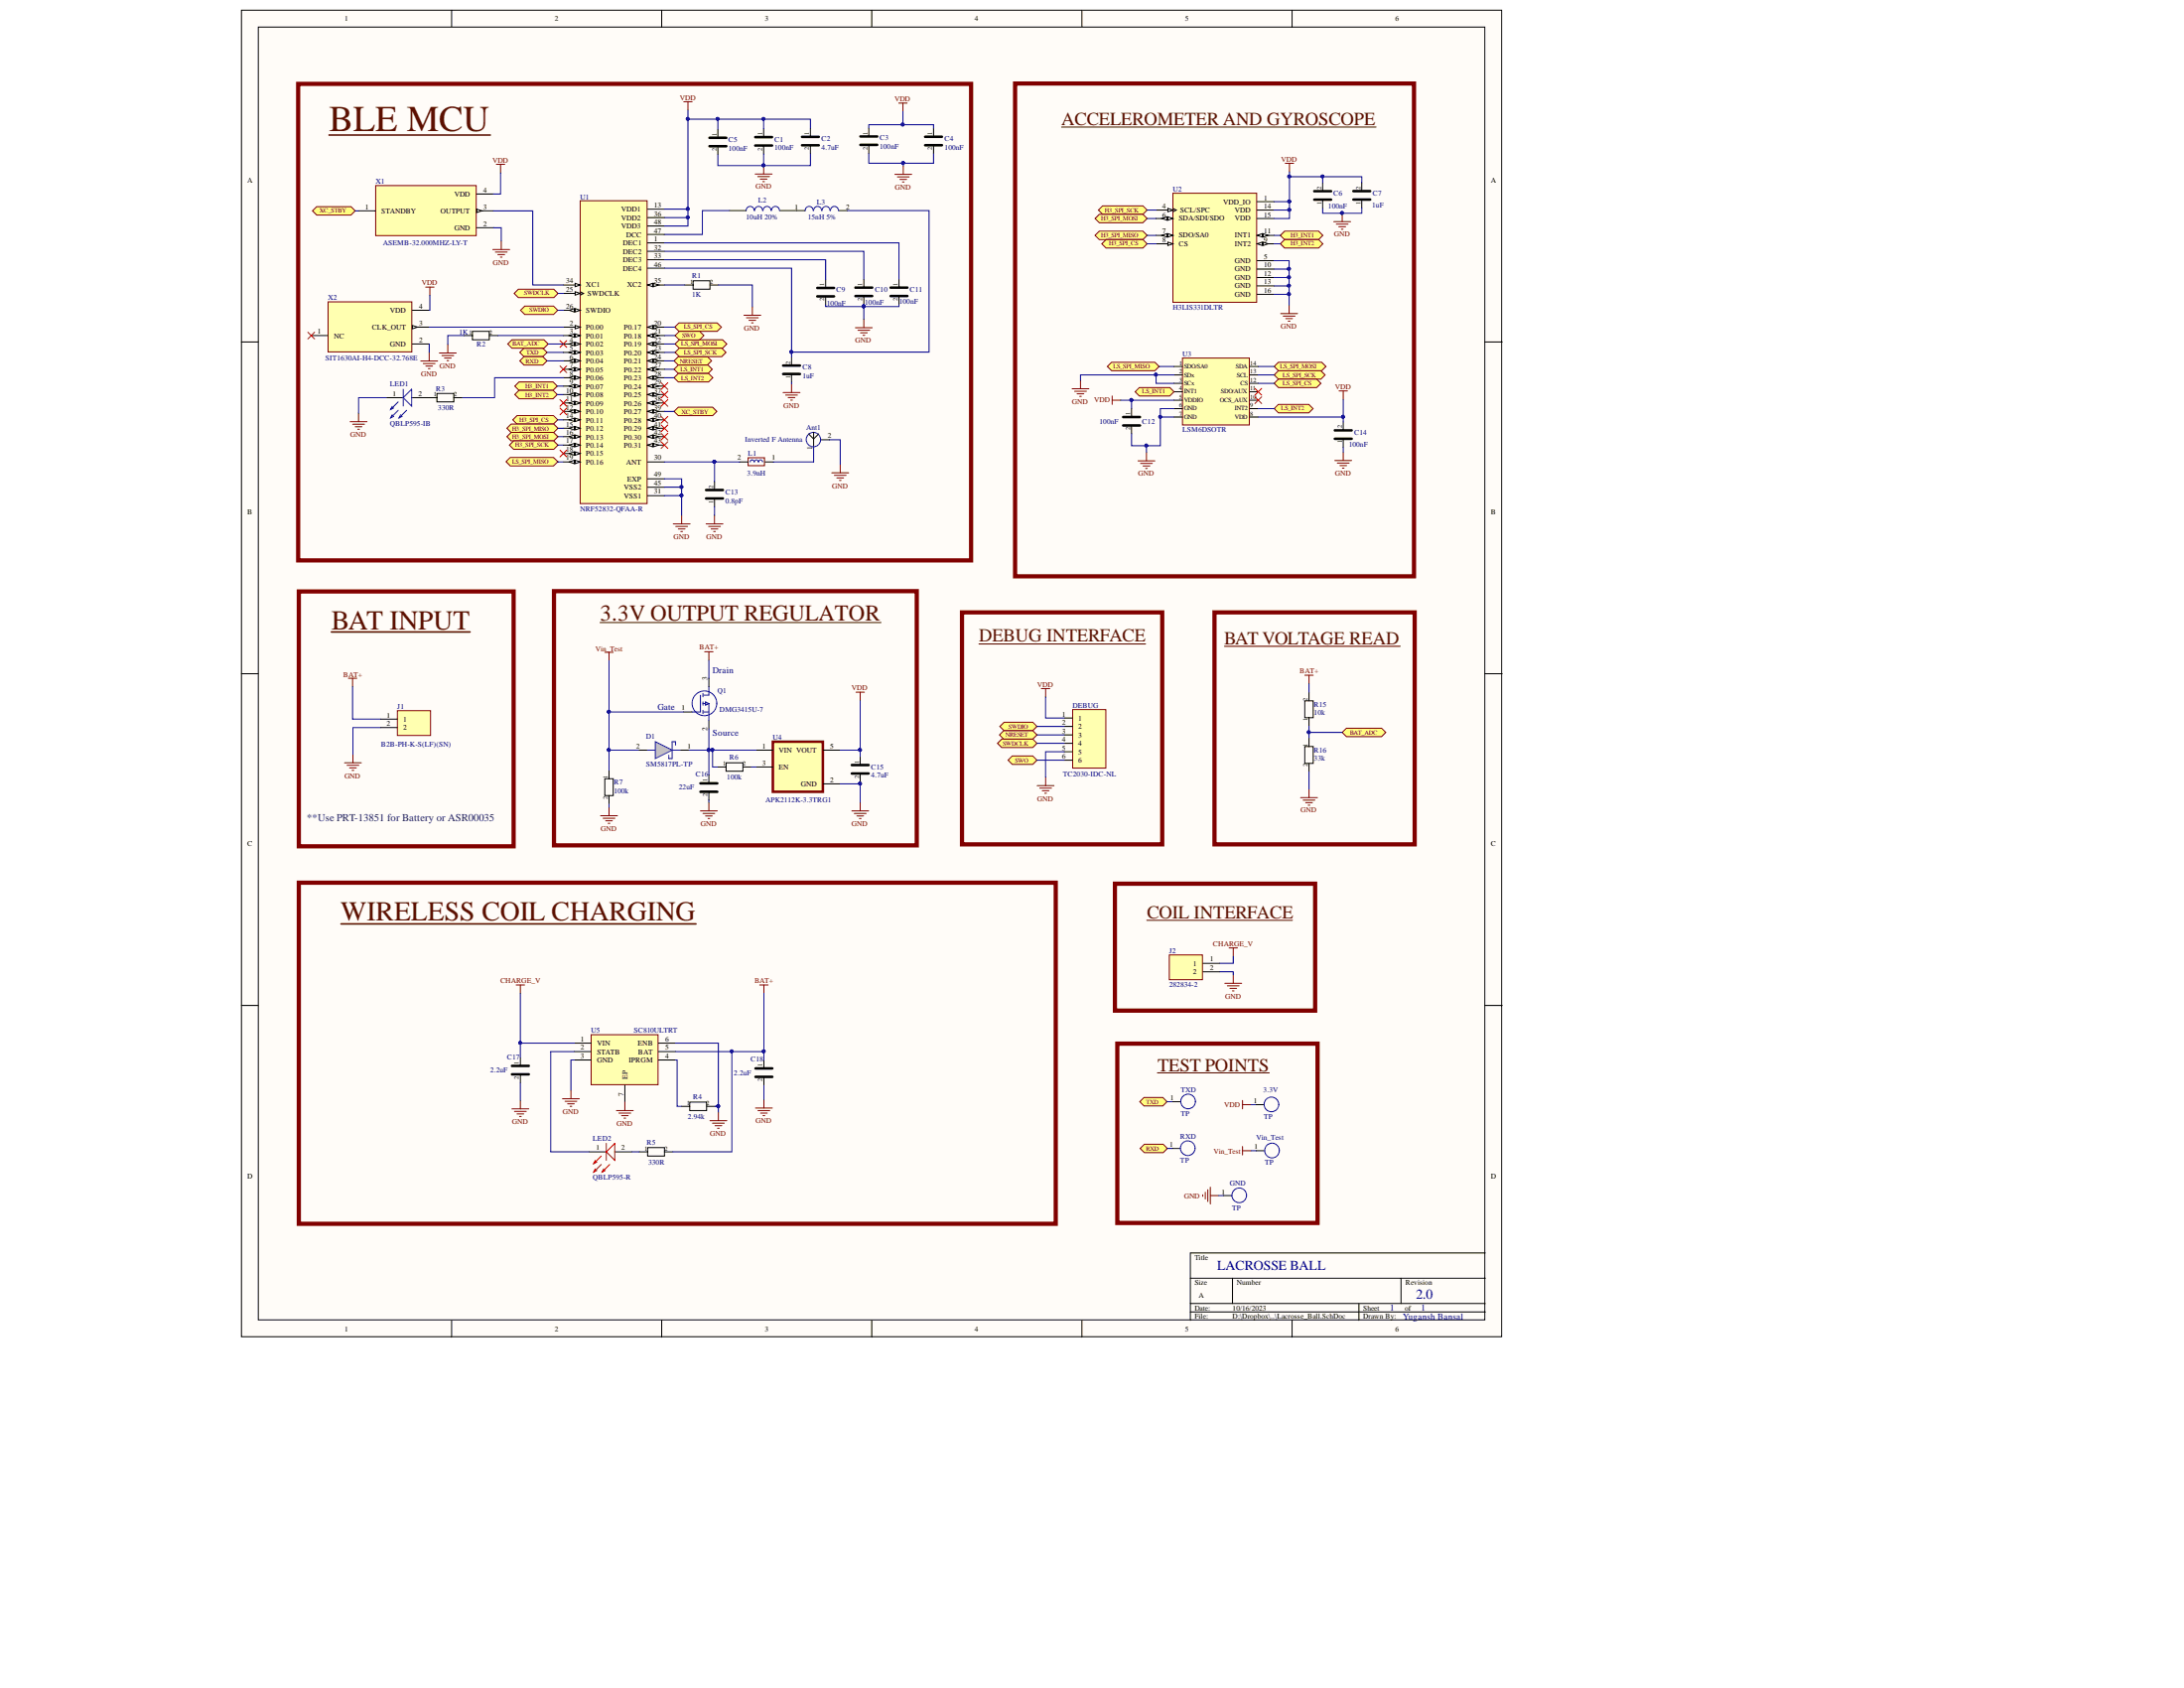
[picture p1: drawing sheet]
# Altium project Lacrosse_Ball.PrjPcb
1 sheet, 50 parts. Net scope: flat (ports and power ports of the same name join across sheets).
Board file: Lacrosse_Ball.PcbDoc

## Sheet Lacrosse_Ball.SchDoc
size 379 x 400 mm

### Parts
3.3V  TP  [TP]
Ant1  Inverted F Antenna  [Inverted_F_Antenna]  (net tie)
C1  100nF  [C0201]
C2  4.7uF  [C0402]
C3  100nF  [C0201]
C4  100nF  [C0201]
C5  100nF  [C0201]
C6  100nF  [C0201]
C7  1uF  [C0402]
C8  1uF  [C0402]
C9  100nF  [C0201]
C10  100nF  [C0201]
C11  100nF  [C0201]
C12  100nF  [C0201]
C13  0.8pF  [C0201]
C14  100nF  [C0201]
C15  4.7uF  [C0402]
C16  22uF  [C0603]
C17  2.2uF  [C0603]
C18  2.2uF  [C0603]
D1  SM5817PL-TP  [SM5817PL-TP]
DEBUG  TC2030-IDC-NL  [TC2030-IDC-NL]
GND  TP  [TP]
J1  B2B-PH-K-S(LF)(SN)  [B2B-PH-K-S(LF)(SN)]
J2  282834-2  [282834-2]
L1  3.9nH  [C0201]
L2  10uH 20%  [LQM18DN100M70L]
L3  15nH 5%  [LQG15HZ15NJ02D]
LED1  QBLP595-IB  [QBLP595-IB]
LED2  QBLP595-R  [QBLP595-R]
Q1  DMG3415U-7  [DMG3415U-7]
R1  1K  [R0201]
R2  1K  [R0201]
R3  330R  [R0201]
R4  2.94k  [R0201]
R5  330R  [R0201]
R6  100k  [R0201]
R7  100k  [R0201]
R15  10k  [R0201]
R16  33k  [R0201]
RXD  TP  [TP]
TXD  TP  [TP]
U1  NRF52832-QFAA-R  [VFQFN-48]
U2  H3LIS331DLTR  [TFLGA-16(3x3)]
U3  LSM6DSOTR  [LGA-14(2.5x3)]
U4  APK2112K-3.3TRG1  [SOT-25-5]
U5  SC810ULTRT  [SC810ULTRT]
Vin_Test  TP  [TP]
X1  ASEMB-32.000MHZ-LY-T  [ASEMB-32.000MHZ-LY-T]
X2  SIT1630AI-H4-DCC-32.768E  [SIT1630AI-H4-DCC-32.768E]

### Blocks framed on the sheet
BLE MCU: Ant1 C1-C5 C8-C11 C13 L1-L3 LED1 R1-R3 U1 X1 X2
ACCELEROMETER AND GYROSCOPE: C6 C7 C12 C14 U2 U3
BAT INPUT: J1
3.3V OUTPUT REGULATOR: C15 C16 D1 Q1 R6 R7 U4
DEBUG INTERFACE: DEBUG
BAT VOLTAGE READ: R15 R16
WIRELESS COIL CHARGING: C17 C18 LED2 R4 R5 U5
COIL INTERFACE: J2
TEST POINTS: 3.3V GND RXD TXD Vin_Test

### Ports
BAT_ADC (bidir), H3_INT1 (bidir), H3_INT2 (bidir), H3_SPI_CS (bidir), H3_SPI_MISO (bidir), H3_SPI_MOSI (bidir), H3_SPI_SCK (bidir), LS_INT1 (bidir), LS_INT2 (bidir), LS_SPI_CS (bidir), LS_SPI_MISO (bidir), LS_SPI_MOSI (bidir), LS_SPI_SCK (bidir), NRESET (bidir), RXD (bidir), SWDCLK (bidir), SWDIO (bidir), SWO (bidir), TXD (bidir), XC_STBY (bidir)

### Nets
BAT+: C18.1 J1.1 Q1.3(D) R5.2 R15.2 U5.5(BAT)
CHARGE_V: C17.1 J2.1 U5.1(VIN)
GND: Ant1.2 C1.2 C2.2 C3.2 C4.2 C5.2 C6.1 C7.1 C8.1 C9.2 C10.2 C11.2 C12.2 C13.1 C14.1 C15.2 C16.2 C17.2 C18.2 DEBUG.5 GND.1 J1.2 J2.2 LED1.1(CATHODE_(-)) R1.2 R2.1 R4.2 R7.2 R16.2 U1.31(VSS1) U1.45(VSS2) U1.49(EXP) U2.5(GND) U2.10(GND) U2.12(GND) U2.13(GND) U2.16(GND) U3.2(SDx) U3.3(SCx) U3.6(GND) U3.7(GND) U4.2(GND) U5.3(GND) U5.6(ENB) U5.7(EP) X1.2(GND) X2.2(GND)
VDD: 3.3V.1 C1.1 C2.1 C3.1 C4.1 C5.1 C6.2 C7.2 C12.1 C14.2 C15.1 DEBUG.1 U1.13(VDD1) U1.36(VDD2) U1.48(VDD3) U2.1(VDD_IO) U2.14(VDD) U2.15(VDD) U3.5(VDDIO) U3.8(VDD) U4.5(VOUT) X1.4(VDD) X2.4(VDD)
Vin_Test: D1.2(A) Q1.1(G) R7.1 Vin_Test.1
NetAnt1_1: Ant1.1 L1.1
NetC8_2: C8.2 L3.2 U1.46(DEC4)
NetC9_1: C9.1 U1.33(DEC3)
NetC10_1: C10.1 U1.32(DEC2)
NetC11_1: C11.1 U1.1(DEC1)
NetC13_2: C13.2 L1.2 U1.30(ANT)
NetC16_1: C16.1 D1.1(K) Q1.2(S) R6.1 U4.1(VIN)
NetDEBUG_2: DEBUG.2 U1.26(SWDIO) ; port SWDIO
NetDEBUG_3: DEBUG.3 U1.24(P0.21) ; port NRESET
NetDEBUG_4: DEBUG.4 U1.25(SWDCLK) ; port SWDCLK
NetDEBUG_6: DEBUG.6 U1.21(P0.18) ; port SWO
NetL2_1: L2.1 U1.47(DCC)
NetL2_2: L2.2 L3.1
NetLED1_2: LED1.2(ANODE_(+)) R3.1
NetLED2_1: LED2.1(CATHODE_(-)) U5.2(STATB)
NetLED2_2: LED2.2(ANODE_(+)) R5.1
NetR1_1: R1.1 U1.35(XC2)
NetR2_2: R2.2 U1.3(P0.01)
NetR3_2: R3.2 U1.8(P0.06)
NetR4_1: R4.1 U5.4(IPRGM)
NetR6_2: R6.2 U4.3(EN)
NetR15_1: R15.1 R16.1 U1.4(P0.02) ; port BAT_ADC
NetRXD_1: RXD.1 U1.6(P0.04) ; port RXD
NetTXD_1: TXD.1 U1.5(P0.03) ; port TXD
NetU1_2: U1.2(P0.00) X2.3(CLK_OUT)
NetU1_9: U1.9(P0.07) U2.11(INT1) ; port H3_INT1
NetU1_10: U1.10(P0.08) U2.9(INT2) ; port H3_INT2
NetU1_14: U1.14(P0.11) U2.8(CS) ; port H3_SPI_CS
NetU1_15: U1.15(P0.12) U2.7(SDO/SA0) ; port H3_SPI_MISO
NetU1_16: U1.16(P0.13) U2.6(SDA/SDI/SDO) ; port H3_SPI_MOSI
NetU1_17: U1.17(P0.14) U2.4(SCL/SPC) ; port H3_SPI_SCK
NetU1_19: U1.19(P0.16) U3.1(SDO/SA0) ; port LS_SPI_MISO
NetU1_20: U1.20(P0.17) U3.12(CS) ; port LS_SPI_CS
NetU1_22: U1.22(P0.19) U3.14(SDA) ; port LS_SPI_MOSI
NetU1_23: U1.23(P0.20) U3.13(SCL) ; port LS_SPI_SCK
NetU1_27: U1.27(P0.22) U3.4(INT1) ; port LS_INT1
NetU1_28: U1.28(P0.23) U3.9(INT2) ; port LS_INT2
NetU1_34: U1.34(XC1) X1.3(OUTPUT)
NetU1_39: U1.39(P0.27) X1.1(STANDBY) ; port XC_STBY

Not connected (* = marked no-connect by the designer): U1 7(P0.05)* 11(P0.09)* 12(P0.10)* 18(P0.15)* 29(P0.24)* 37(P0.25)* 38(P0.26)* 40(P0.28)* 41(P0.29)* 42(P0.30)* 43(P0.31)*; U3 10(OCS_AUX)* 11(SDO/AUX)*; X2 1(NC)*

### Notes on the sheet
- (near Q1) Drain
- (near Q1) Gate
- (near Q1) Source
- **Use PRT-13851 for Battery or ASR00035
- LACROSSE BALL
- 1
- 2.0
- Yugansh Bansal
